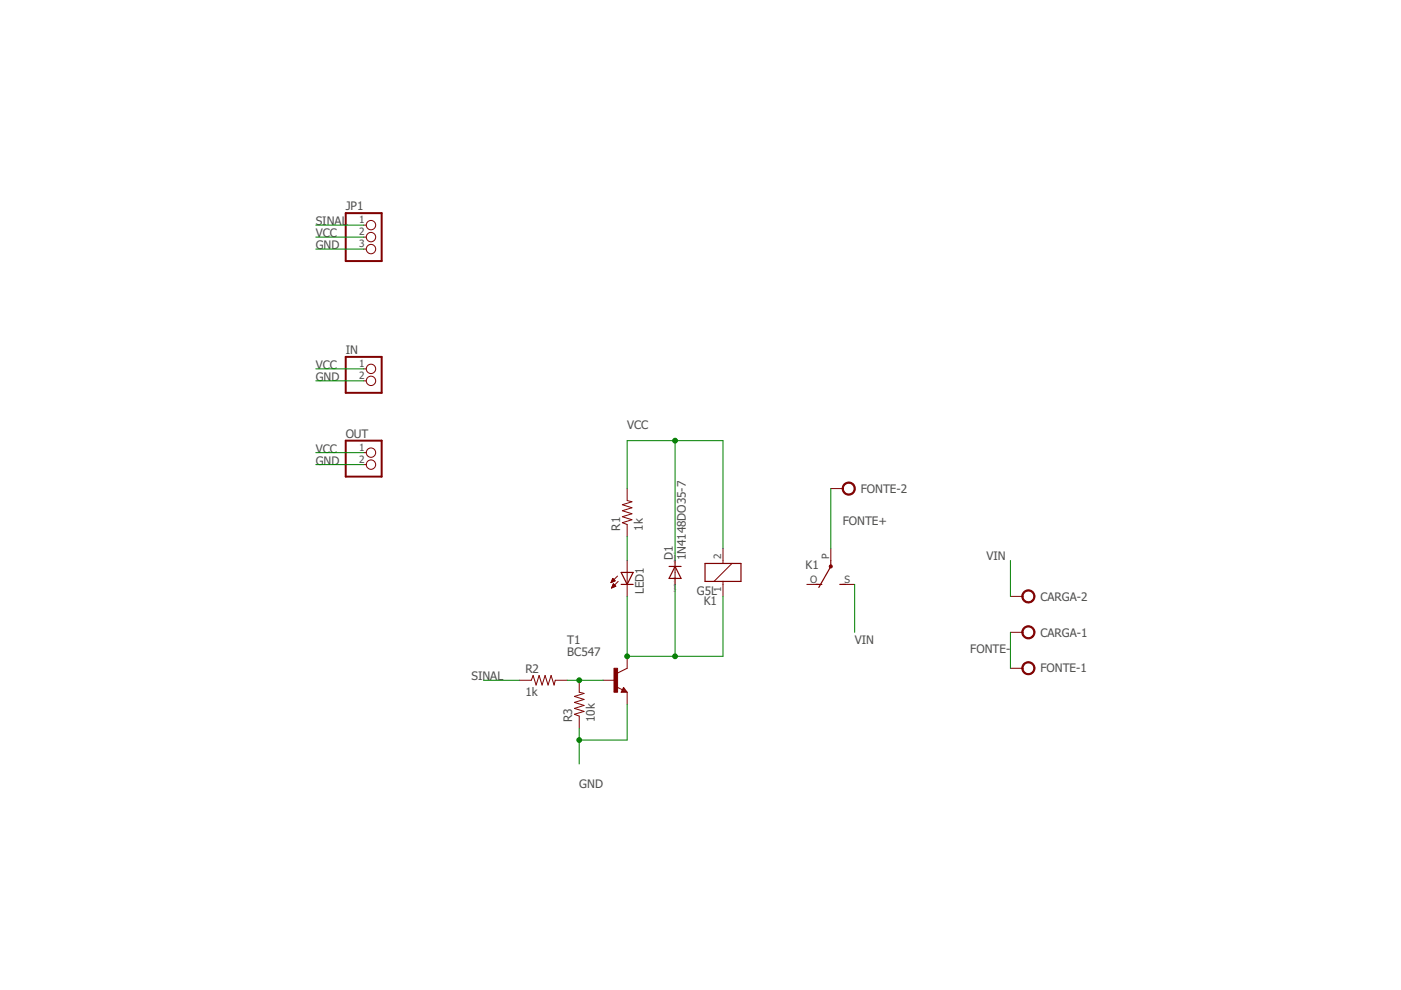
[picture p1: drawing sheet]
<?xml version="1.0" encoding="utf-8"?>
<!DOCTYPE eagle SYSTEM "eagle.dtd">
<eagle version="8.2.2">
<drawing>
<settings>
<setting alwaysvectorfont="no"/>
<setting verticaltext="up"/>
</settings>
<grid distance="0.1" unitdist="inch" unit="inch" style="lines" multiple="1" display="no" altdistance="0.01" altunitdist="inch" altunit="inch"/>
<schematic xreflabel="%F%N/%S.%C%R" xrefpart="/%S.%C%R">
<libraries>
<library name="relay">
<symbols>
<symbol name="K">
<wire x1="-3.81" y1="-1.905" x2="-1.905" y2="-1.905" width="0.254" layer="94"/>
<wire x1="3.81" y1="-1.905" x2="3.81" y2="1.905" width="0.254" layer="94"/>
<wire x1="3.81" y1="1.905" x2="1.905" y2="1.905" width="0.254" layer="94"/>
<wire x1="-3.81" y1="1.905" x2="-3.81" y2="-1.905" width="0.254" layer="94"/>
<wire x1="0" y1="-2.54" x2="0" y2="-1.905" width="0.1524" layer="94"/>
<wire x1="0" y1="-1.905" x2="3.81" y2="-1.905" width="0.254" layer="94"/>
<wire x1="0" y1="2.54" x2="0" y2="1.905" width="0.1524" layer="94"/>
<wire x1="0" y1="1.905" x2="-3.81" y2="1.905" width="0.254" layer="94"/>
<wire x1="-1.905" y1="-1.905" x2="1.905" y2="1.905" width="0.1524" layer="94"/>
<wire x1="-1.905" y1="-1.905" x2="0" y2="-1.905" width="0.254" layer="94"/>
<wire x1="1.905" y1="1.905" x2="0" y2="1.905" width="0.254" layer="94"/>
<text x="1.27" y="2.921" size="1.778" layer="96">&gt;VALUE</text>
<text x="1.27" y="5.08" size="1.778" layer="95">&gt;PART</text>
<pin name="2" x="0" y="-5.08" visible="pad" length="short" direction="pas" rot="R90"/>
<pin name="1" x="0" y="5.08" visible="pad" length="short" direction="pas" rot="R270"/>
</symbol>
<symbol name="U">
<wire x1="3.175" y1="5.08" x2="1.905" y2="5.08" width="0.254" layer="94"/>
<wire x1="-3.175" y1="5.08" x2="-1.905" y2="5.08" width="0.254" layer="94"/>
<wire x1="0" y1="1.27" x2="2.54" y2="5.715" width="0.254" layer="94"/>
<wire x1="0" y1="1.27" x2="0" y2="0" width="0.254" layer="94"/>
<circle x="0" y="1.27" radius="0.127" width="0.4064" layer="94"/>
<text x="2.54" y="0" size="1.778" layer="95">&gt;PART</text>
<pin name="O" x="5.08" y="5.08" visible="pad" length="short" direction="pas" rot="R180"/>
<pin name="S" x="-5.08" y="5.08" visible="pad" length="short" direction="pas"/>
<pin name="P" x="0" y="-2.54" visible="pad" length="short" direction="pas" rot="R90"/>
</symbol>
</symbols>
<devicesets>
<deviceset name="G5L" prefix="K">
<gates>
<gate name="1" symbol="K" x="0" y="0" addlevel="must"/>
<gate name="2" symbol="U" x="17.78" y="-2.54" addlevel="always"/>
</gates>
<devices>
<device name="" package="G5LE">
<connects>
<connect gate="1" pin="1" pad="1"/>
<connect gate="1" pin="2" pad="2"/>
<connect gate="2" pin="O" pad="O"/>
<connect gate="2" pin="P" pad="P"/>
<connect gate="2" pin="S" pad="S"/>
</connects>
<technologies>
<technology name="">
<attribute name="MF" value="" constant="no"/>
<attribute name="MPN" value="" constant="no"/>
<attribute name="OC_FARNELL" value="unknown" constant="no"/>
<attribute name="OC_NEWARK" value="unknown" constant="no"/>
</technology>
</technologies>
</device>
</devices>
</deviceset>
</devicesets>
</library>
<library name="led">
<symbols>
<symbol name="LED">
<wire x1="1.27" y1="0" x2="0" y2="-2.54" width="0.254" layer="94"/>
<wire x1="0" y1="-2.54" x2="-1.27" y2="0" width="0.254" layer="94"/>
<wire x1="1.27" y1="-2.54" x2="0" y2="-2.54" width="0.254" layer="94"/>
<wire x1="0" y1="-2.54" x2="-1.27" y2="-2.54" width="0.254" layer="94"/>
<wire x1="1.27" y1="0" x2="0" y2="0" width="0.254" layer="94"/>
<wire x1="0" y1="0" x2="-1.27" y2="0" width="0.254" layer="94"/>
<wire x1="0" y1="0" x2="0" y2="-2.54" width="0.1524" layer="94"/>
<wire x1="-2.032" y1="-0.762" x2="-3.429" y2="-2.159" width="0.1524" layer="94"/>
<wire x1="-1.905" y1="-1.905" x2="-3.302" y2="-3.302" width="0.1524" layer="94"/>
<text x="3.556" y="-4.572" size="1.778" layer="95" rot="R90">&gt;NAME</text>
<text x="5.715" y="-4.572" size="1.778" layer="96" rot="R90">&gt;VALUE</text>
<pin name="C" x="0" y="-5.08" visible="off" length="short" direction="pas" rot="R90"/>
<pin name="A" x="0" y="2.54" visible="off" length="short" direction="pas" rot="R270"/>
<polygon width="0.1524" layer="94">
<vertex x="-3.429" y="-2.159"/>
<vertex x="-3.048" y="-1.27"/>
<vertex x="-2.54" y="-1.778"/>
</polygon>
<polygon width="0.1524" layer="94">
<vertex x="-3.302" y="-3.302"/>
<vertex x="-2.921" y="-2.413"/>
<vertex x="-2.413" y="-2.921"/>
</polygon>
</symbol>
</symbols>
<devicesets>
<deviceset name="LED" prefix="LED" uservalue="yes">
<gates>
<gate name="G$1" symbol="LED" x="0" y="0"/>
</gates>
<devices>
<device name="SMT1206" package="1206">
<connects>
<connect gate="G$1" pin="A" pad="A"/>
<connect gate="G$1" pin="C" pad="C"/>
</connects>
<technologies>
<technology name=""/>
</technologies>
</device>
<device name="LD260" package="LD260">
<connects>
<connect gate="G$1" pin="A" pad="A"/>
<connect gate="G$1" pin="C" pad="K"/>
</connects>
<technologies>
<technology name=""/>
</technologies>
</device>
<device name="SQR2X5" package="LED2X5">
<connects>
<connect gate="G$1" pin="A" pad="A"/>
<connect gate="G$1" pin="C" pad="K"/>
</connects>
<technologies>
<technology name=""/>
</technologies>
</device>
<device name="3MM" package="LED3MM">
<connects>
<connect gate="G$1" pin="A" pad="A"/>
<connect gate="G$1" pin="C" pad="K"/>
</connects>
<technologies>
<technology name=""/>
</technologies>
</device>
<device name="5MM" package="LED5MM">
<connects>
<connect gate="G$1" pin="A" pad="A"/>
<connect gate="G$1" pin="C" pad="K"/>
</connects>
<technologies>
<technology name=""/>
</technologies>
</device>
<device name="LSU260" package="LSU260">
<connects>
<connect gate="G$1" pin="A" pad="A"/>
<connect gate="G$1" pin="C" pad="K"/>
</connects>
<technologies>
<technology name=""/>
</technologies>
</device>
<device name="LZR181" package="LZR181">
<connects>
<connect gate="G$1" pin="A" pad="A"/>
<connect gate="G$1" pin="C" pad="K"/>
</connects>
<technologies>
<technology name=""/>
</technologies>
</device>
<device name="B152" package="Q62902-B152">
<connects>
<connect gate="G$1" pin="A" pad="A"/>
<connect gate="G$1" pin="C" pad="K"/>
</connects>
<technologies>
<technology name=""/>
</technologies>
</device>
<device name="B153" package="Q62902-B153">
<connects>
<connect gate="G$1" pin="A" pad="A"/>
<connect gate="G$1" pin="C" pad="K"/>
</connects>
<technologies>
<technology name=""/>
</technologies>
</device>
<device name="B155" package="Q62902-B155">
<connects>
<connect gate="G$1" pin="A" pad="A"/>
<connect gate="G$1" pin="C" pad="K"/>
</connects>
<technologies>
<technology name=""/>
</technologies>
</device>
<device name="B156" package="Q62902-B156">
<connects>
<connect gate="G$1" pin="A" pad="A"/>
<connect gate="G$1" pin="C" pad="K"/>
</connects>
<technologies>
<technology name=""/>
</technologies>
</device>
<device name="SFH480" package="SFH480">
<connects>
<connect gate="G$1" pin="A" pad="A"/>
<connect gate="G$1" pin="C" pad="K"/>
</connects>
<technologies>
<technology name=""/>
</technologies>
</device>
<device name="SFH482" package="SFH482">
<connects>
<connect gate="G$1" pin="A" pad="A"/>
<connect gate="G$1" pin="C" pad="K"/>
</connects>
<technologies>
<technology name=""/>
</technologies>
</device>
<device name="SQR5.7X3.2" package="U57X32">
<connects>
<connect gate="G$1" pin="A" pad="A"/>
<connect gate="G$1" pin="C" pad="K"/>
</connects>
<technologies>
<technology name=""/>
</technologies>
</device>
<device name="IRL80A" package="IRL80A">
<connects>
<connect gate="G$1" pin="A" pad="A"/>
<connect gate="G$1" pin="C" pad="K"/>
</connects>
<technologies>
<technology name=""/>
</technologies>
</device>
<device name="P-LCC-2" package="P-LCC-2">
<connects>
<connect gate="G$1" pin="A" pad="A"/>
<connect gate="G$1" pin="C" pad="C"/>
</connects>
<technologies>
<technology name=""/>
</technologies>
</device>
<device name="MINI-TOP" package="OSRAM-MINI-TOP-LED">
<connects>
<connect gate="G$1" pin="A" pad="A"/>
<connect gate="G$1" pin="C" pad="C"/>
</connects>
<technologies>
<technology name=""/>
</technologies>
</device>
<device name="SIDELED" package="OSRAM-SIDELED">
<connects>
<connect gate="G$1" pin="A" pad="A"/>
<connect gate="G$1" pin="C" pad="C"/>
</connects>
<technologies>
<technology name=""/>
</technologies>
</device>
<device name="SMART-LED" package="SMART-LED">
<connects>
<connect gate="G$1" pin="A" pad="A"/>
<connect gate="G$1" pin="C" pad="B"/>
</connects>
<technologies>
<technology name=""/>
</technologies>
</device>
<device name="P-LCC-2-BACK" package="P-LCC-2-TOPLED-RG">
<connects>
<connect gate="G$1" pin="A" pad="A"/>
<connect gate="G$1" pin="C" pad="C"/>
</connects>
<technologies>
<technology name=""/>
</technologies>
</device>
<device name="MICRO-SIDELED" package="MICRO-SIDELED">
<connects>
<connect gate="G$1" pin="A" pad="A"/>
<connect gate="G$1" pin="C" pad="C"/>
</connects>
<technologies>
<technology name=""/>
</technologies>
</device>
<device name="P-LCC-4" package="P-LCC-4">
<connects>
<connect gate="G$1" pin="A" pad="A"/>
<connect gate="G$1" pin="C" pad="C@4"/>
</connects>
<technologies>
<technology name=""/>
</technologies>
</device>
<device name="CHIP-LED0603" package="CHIP-LED0603">
<connects>
<connect gate="G$1" pin="A" pad="A"/>
<connect gate="G$1" pin="C" pad="C"/>
</connects>
<technologies>
<technology name=""/>
</technologies>
</device>
<device name="CHIP-LED0805" package="CHIP-LED0805">
<connects>
<connect gate="G$1" pin="A" pad="A"/>
<connect gate="G$1" pin="C" pad="C"/>
</connects>
<technologies>
<technology name=""/>
</technologies>
</device>
<device name="TOPLED-SANTANA" package="MINI-TOPLED-SANTANA">
<connects>
<connect gate="G$1" pin="A" pad="A"/>
<connect gate="G$1" pin="C" pad="C"/>
</connects>
<technologies>
<technology name=""/>
</technologies>
</device>
<device name="CHIPLED_0805" package="CHIPLED_0805">
<connects>
<connect gate="G$1" pin="A" pad="A"/>
<connect gate="G$1" pin="C" pad="C"/>
</connects>
<technologies>
<technology name=""/>
</technologies>
</device>
<device name="CHIPLED_1206" package="CHIPLED_1206">
<connects>
<connect gate="G$1" pin="A" pad="A"/>
<connect gate="G$1" pin="C" pad="C"/>
</connects>
<technologies>
<technology name=""/>
</technologies>
</device>
<device name="CHIPLED_0603" package="CHIPLED_0603">
<connects>
<connect gate="G$1" pin="A" pad="A"/>
<connect gate="G$1" pin="C" pad="C"/>
</connects>
<technologies>
<technology name=""/>
</technologies>
</device>
<device name="CHIPLED-0603-TTW" package="CHIPLED-0603-TTW">
<connects>
<connect gate="G$1" pin="A" pad="A@1"/>
<connect gate="G$1" pin="C" pad="C@1"/>
</connects>
<technologies>
<technology name=""/>
</technologies>
</device>
<device name="" package="SMARTLED-TTW">
<connects>
<connect gate="G$1" pin="A" pad="A@1"/>
<connect gate="G$1" pin="C" pad="C@1"/>
</connects>
<technologies>
<technology name=""/>
</technologies>
</device>
<device name="-LUMILED+" package="LUMILED+">
<connects>
<connect gate="G$1" pin="A" pad="2+"/>
<connect gate="G$1" pin="C" pad="4-"/>
</connects>
<technologies>
<technology name=""/>
</technologies>
</device>
<device name="-LUMILED" package="LUMILED">
<connects>
<connect gate="G$1" pin="A" pad="2+"/>
<connect gate="G$1" pin="C" pad="4-"/>
</connects>
<technologies>
<technology name=""/>
</technologies>
</device>
<device name="10MM" package="LED10MM">
<connects>
<connect gate="G$1" pin="A" pad="A"/>
<connect gate="G$1" pin="C" pad="K"/>
</connects>
<technologies>
<technology name=""/>
</technologies>
</device>
<device name="KA-3528ASYC" package="KA-3528ASYC">
<connects>
<connect gate="G$1" pin="A" pad="A"/>
<connect gate="G$1" pin="C" pad="C"/>
</connects>
<technologies>
<technology name=""/>
</technologies>
</device>
<device name="SML0805" package="SML0805">
<connects>
<connect gate="G$1" pin="A" pad="A"/>
<connect gate="G$1" pin="C" pad="C"/>
</connects>
<technologies>
<technology name=""/>
</technologies>
</device>
<device name="SML1206" package="SML1206">
<connects>
<connect gate="G$1" pin="A" pad="A"/>
<connect gate="G$1" pin="C" pad="C"/>
</connects>
<technologies>
<technology name=""/>
</technologies>
</device>
<device name="SML0603" package="SML0603">
<connects>
<connect gate="G$1" pin="A" pad="A"/>
<connect gate="G$1" pin="C" pad="C"/>
</connects>
<technologies>
<technology name=""/>
</technologies>
</device>
</devices>
</deviceset>
</devicesets>
</library>
<library name="resistor">
<symbols>
<symbol name="R-US">
<wire x1="-2.54" y1="0" x2="-2.159" y2="1.016" width="0.2032" layer="94"/>
<wire x1="-2.159" y1="1.016" x2="-1.524" y2="-1.016" width="0.2032" layer="94"/>
<wire x1="-1.524" y1="-1.016" x2="-0.889" y2="1.016" width="0.2032" layer="94"/>
<wire x1="-0.889" y1="1.016" x2="-0.254" y2="-1.016" width="0.2032" layer="94"/>
<wire x1="-0.254" y1="-1.016" x2="0.381" y2="1.016" width="0.2032" layer="94"/>
<wire x1="0.381" y1="1.016" x2="1.016" y2="-1.016" width="0.2032" layer="94"/>
<wire x1="1.016" y1="-1.016" x2="1.651" y2="1.016" width="0.2032" layer="94"/>
<wire x1="1.651" y1="1.016" x2="2.286" y2="-1.016" width="0.2032" layer="94"/>
<wire x1="2.286" y1="-1.016" x2="2.54" y2="0" width="0.2032" layer="94"/>
<text x="-3.81" y="1.4986" size="1.778" layer="95">&gt;NAME</text>
<text x="-3.81" y="-3.302" size="1.778" layer="96">&gt;VALUE</text>
<pin name="2" x="5.08" y="0" visible="off" length="short" direction="pas" swaplevel="1" rot="R180"/>
<pin name="1" x="-5.08" y="0" visible="off" length="short" direction="pas" swaplevel="1"/>
</symbol>
</symbols>
<devicesets>
<deviceset name="R-US_" prefix="R" uservalue="yes">
<gates>
<gate name="G$1" symbol="R-US" x="0" y="0"/>
</gates>
<devices>
<device name="R0402" package="R0402">
<connects>
<connect gate="G$1" pin="1" pad="1"/>
<connect gate="G$1" pin="2" pad="2"/>
</connects>
<technologies>
<technology name=""/>
</technologies>
</device>
<device name="R0603" package="R0603">
<connects>
<connect gate="G$1" pin="1" pad="1"/>
<connect gate="G$1" pin="2" pad="2"/>
</connects>
<technologies>
<technology name=""/>
</technologies>
</device>
<device name="R0805" package="R0805">
<connects>
<connect gate="G$1" pin="1" pad="1"/>
<connect gate="G$1" pin="2" pad="2"/>
</connects>
<technologies>
<technology name=""/>
</technologies>
</device>
<device name="R0805W" package="R0805W">
<connects>
<connect gate="G$1" pin="1" pad="1"/>
<connect gate="G$1" pin="2" pad="2"/>
</connects>
<technologies>
<technology name=""/>
</technologies>
</device>
<device name="R1206" package="R1206">
<connects>
<connect gate="G$1" pin="1" pad="1"/>
<connect gate="G$1" pin="2" pad="2"/>
</connects>
<technologies>
<technology name=""/>
</technologies>
</device>
<device name="R1206W" package="R1206W">
<connects>
<connect gate="G$1" pin="1" pad="1"/>
<connect gate="G$1" pin="2" pad="2"/>
</connects>
<technologies>
<technology name=""/>
</technologies>
</device>
<device name="R1210" package="R1210">
<connects>
<connect gate="G$1" pin="1" pad="1"/>
<connect gate="G$1" pin="2" pad="2"/>
</connects>
<technologies>
<technology name=""/>
</technologies>
</device>
<device name="R1210W" package="R1210W">
<connects>
<connect gate="G$1" pin="1" pad="1"/>
<connect gate="G$1" pin="2" pad="2"/>
</connects>
<technologies>
<technology name=""/>
</technologies>
</device>
<device name="R2010" package="R2010">
<connects>
<connect gate="G$1" pin="1" pad="1"/>
<connect gate="G$1" pin="2" pad="2"/>
</connects>
<technologies>
<technology name=""/>
</technologies>
</device>
<device name="R2010W" package="R2010W">
<connects>
<connect gate="G$1" pin="1" pad="1"/>
<connect gate="G$1" pin="2" pad="2"/>
</connects>
<technologies>
<technology name=""/>
</technologies>
</device>
<device name="R2012" package="R2012">
<connects>
<connect gate="G$1" pin="1" pad="1"/>
<connect gate="G$1" pin="2" pad="2"/>
</connects>
<technologies>
<technology name=""/>
</technologies>
</device>
<device name="R2012W" package="R2012W">
<connects>
<connect gate="G$1" pin="1" pad="1"/>
<connect gate="G$1" pin="2" pad="2"/>
</connects>
<technologies>
<technology name=""/>
</technologies>
</device>
<device name="R2512" package="R2512">
<connects>
<connect gate="G$1" pin="1" pad="1"/>
<connect gate="G$1" pin="2" pad="2"/>
</connects>
<technologies>
<technology name=""/>
</technologies>
</device>
<device name="R2512W" package="R2512W">
<connects>
<connect gate="G$1" pin="1" pad="1"/>
<connect gate="G$1" pin="2" pad="2"/>
</connects>
<technologies>
<technology name=""/>
</technologies>
</device>
<device name="R3216" package="R3216">
<connects>
<connect gate="G$1" pin="1" pad="1"/>
<connect gate="G$1" pin="2" pad="2"/>
</connects>
<technologies>
<technology name=""/>
</technologies>
</device>
<device name="R3216W" package="R3216W">
<connects>
<connect gate="G$1" pin="1" pad="1"/>
<connect gate="G$1" pin="2" pad="2"/>
</connects>
<technologies>
<technology name=""/>
</technologies>
</device>
<device name="R3225" package="R3225">
<connects>
<connect gate="G$1" pin="1" pad="1"/>
<connect gate="G$1" pin="2" pad="2"/>
</connects>
<technologies>
<technology name=""/>
</technologies>
</device>
<device name="R3225W" package="R3225W">
<connects>
<connect gate="G$1" pin="1" pad="1"/>
<connect gate="G$1" pin="2" pad="2"/>
</connects>
<technologies>
<technology name=""/>
</technologies>
</device>
<device name="R5025" package="R5025">
<connects>
<connect gate="G$1" pin="1" pad="1"/>
<connect gate="G$1" pin="2" pad="2"/>
</connects>
<technologies>
<technology name=""/>
</technologies>
</device>
<device name="R5025W" package="R5025W">
<connects>
<connect gate="G$1" pin="1" pad="1"/>
<connect gate="G$1" pin="2" pad="2"/>
</connects>
<technologies>
<technology name=""/>
</technologies>
</device>
<device name="R6332" package="R6332">
<connects>
<connect gate="G$1" pin="1" pad="1"/>
<connect gate="G$1" pin="2" pad="2"/>
</connects>
<technologies>
<technology name=""/>
</technologies>
</device>
<device name="R6332W" package="R6332W">
<connects>
<connect gate="G$1" pin="1" pad="1"/>
<connect gate="G$1" pin="2" pad="2"/>
</connects>
<technologies>
<technology name=""/>
</technologies>
</device>
<device name="M0805" package="M0805">
<connects>
<connect gate="G$1" pin="1" pad="1"/>
<connect gate="G$1" pin="2" pad="2"/>
</connects>
<technologies>
<technology name=""/>
</technologies>
</device>
<device name="M1206" package="M1206">
<connects>
<connect gate="G$1" pin="1" pad="1"/>
<connect gate="G$1" pin="2" pad="2"/>
</connects>
<technologies>
<technology name=""/>
</technologies>
</device>
<device name="M1406" package="M1406">
<connects>
<connect gate="G$1" pin="1" pad="1"/>
<connect gate="G$1" pin="2" pad="2"/>
</connects>
<technologies>
<technology name=""/>
</technologies>
</device>
<device name="M2012" package="M2012">
<connects>
<connect gate="G$1" pin="1" pad="1"/>
<connect gate="G$1" pin="2" pad="2"/>
</connects>
<technologies>
<technology name=""/>
</technologies>
</device>
<device name="M2309" package="M2309">
<connects>
<connect gate="G$1" pin="1" pad="1"/>
<connect gate="G$1" pin="2" pad="2"/>
</connects>
<technologies>
<technology name=""/>
</technologies>
</device>
<device name="M3216" package="M3216">
<connects>
<connect gate="G$1" pin="1" pad="1"/>
<connect gate="G$1" pin="2" pad="2"/>
</connects>
<technologies>
<technology name=""/>
</technologies>
</device>
<device name="M3516" package="M3516">
<connects>
<connect gate="G$1" pin="1" pad="1"/>
<connect gate="G$1" pin="2" pad="2"/>
</connects>
<technologies>
<technology name=""/>
</technologies>
</device>
<device name="M5923" package="M5923">
<connects>
<connect gate="G$1" pin="1" pad="1"/>
<connect gate="G$1" pin="2" pad="2"/>
</connects>
<technologies>
<technology name=""/>
</technologies>
</device>
<device name="0204/5" package="0204/5">
<connects>
<connect gate="G$1" pin="1" pad="1"/>
<connect gate="G$1" pin="2" pad="2"/>
</connects>
<technologies>
<technology name=""/>
</technologies>
</device>
<device name="0204/7" package="0204/7">
<connects>
<connect gate="G$1" pin="1" pad="1"/>
<connect gate="G$1" pin="2" pad="2"/>
</connects>
<technologies>
<technology name=""/>
</technologies>
</device>
<device name="0207/10" package="0207/10">
<connects>
<connect gate="G$1" pin="1" pad="1"/>
<connect gate="G$1" pin="2" pad="2"/>
</connects>
<technologies>
<technology name=""/>
</technologies>
</device>
<device name="0207/12" package="0207/12">
<connects>
<connect gate="G$1" pin="1" pad="1"/>
<connect gate="G$1" pin="2" pad="2"/>
</connects>
<technologies>
<technology name=""/>
</technologies>
</device>
<device name="0207/15" package="0207/15">
<connects>
<connect gate="G$1" pin="1" pad="1"/>
<connect gate="G$1" pin="2" pad="2"/>
</connects>
<technologies>
<technology name=""/>
</technologies>
</device>
<device name="0207/2V" package="0207/2V">
<connects>
<connect gate="G$1" pin="1" pad="1"/>
<connect gate="G$1" pin="2" pad="2"/>
</connects>
<technologies>
<technology name=""/>
</technologies>
</device>
<device name="0207/5V" package="0207/5V">
<connects>
<connect gate="G$1" pin="1" pad="1"/>
<connect gate="G$1" pin="2" pad="2"/>
</connects>
<technologies>
<technology name=""/>
</technologies>
</device>
<device name="0207/7" package="0207/7">
<connects>
<connect gate="G$1" pin="1" pad="1"/>
<connect gate="G$1" pin="2" pad="2"/>
</connects>
<technologies>
<technology name=""/>
</technologies>
</device>
<device name="0309/10" package="0309/10">
<connects>
<connect gate="G$1" pin="1" pad="1"/>
<connect gate="G$1" pin="2" pad="2"/>
</connects>
<technologies>
<technology name=""/>
</technologies>
</device>
<device name="0309/12" package="0309/12">
<connects>
<connect gate="G$1" pin="1" pad="1"/>
<connect gate="G$1" pin="2" pad="2"/>
</connects>
<technologies>
<technology name=""/>
</technologies>
</device>
<device name="0411/12" package="0411/12">
<connects>
<connect gate="G$1" pin="1" pad="1"/>
<connect gate="G$1" pin="2" pad="2"/>
</connects>
<technologies>
<technology name=""/>
</technologies>
</device>
<device name="0411/15" package="0411/15">
<connects>
<connect gate="G$1" pin="1" pad="1"/>
<connect gate="G$1" pin="2" pad="2"/>
</connects>
<technologies>
<technology name=""/>
</technologies>
</device>
<device name="0411/3V" package="0411V">
<connects>
<connect gate="G$1" pin="1" pad="1"/>
<connect gate="G$1" pin="2" pad="2"/>
</connects>
<technologies>
<technology name=""/>
</technologies>
</device>
<device name="0414/15" package="0414/15">
<connects>
<connect gate="G$1" pin="1" pad="1"/>
<connect gate="G$1" pin="2" pad="2"/>
</connects>
<technologies>
<technology name=""/>
</technologies>
</device>
<device name="0414/5V" package="0414V">
<connects>
<connect gate="G$1" pin="1" pad="1"/>
<connect gate="G$1" pin="2" pad="2"/>
</connects>
<technologies>
<technology name=""/>
</technologies>
</device>
<device name="0617/17" package="0617/17">
<connects>
<connect gate="G$1" pin="1" pad="1"/>
<connect gate="G$1" pin="2" pad="2"/>
</connects>
<technologies>
<technology name=""/>
</technologies>
</device>
<device name="0617/22" package="0617/22">
<connects>
<connect gate="G$1" pin="1" pad="1"/>
<connect gate="G$1" pin="2" pad="2"/>
</connects>
<technologies>
<technology name=""/>
</technologies>
</device>
<device name="0617/5V" package="0617V">
<connects>
<connect gate="G$1" pin="1" pad="1"/>
<connect gate="G$1" pin="2" pad="2"/>
</connects>
<technologies>
<technology name=""/>
</technologies>
</device>
<device name="0922/22" package="0922/22">
<connects>
<connect gate="G$1" pin="1" pad="1"/>
<connect gate="G$1" pin="2" pad="2"/>
</connects>
<technologies>
<technology name=""/>
</technologies>
</device>
<device name="0613/5V" package="P0613V">
<connects>
<connect gate="G$1" pin="1" pad="1"/>
<connect gate="G$1" pin="2" pad="2"/>
</connects>
<technologies>
<technology name=""/>
</technologies>
</device>
<device name="0613/15" package="P0613/15">
<connects>
<connect gate="G$1" pin="1" pad="1"/>
<connect gate="G$1" pin="2" pad="2"/>
</connects>
<technologies>
<technology name=""/>
</technologies>
</device>
<device name="0817/22" package="P0817/22">
<connects>
<connect gate="G$1" pin="1" pad="1"/>
<connect gate="G$1" pin="2" pad="2"/>
</connects>
<technologies>
<technology name=""/>
</technologies>
</device>
<device name="0817/7V" package="P0817V">
<connects>
<connect gate="G$1" pin="1" pad="1"/>
<connect gate="G$1" pin="2" pad="2"/>
</connects>
<technologies>
<technology name=""/>
</technologies>
</device>
<device name="V234/12" package="V234/12">
<connects>
<connect gate="G$1" pin="1" pad="1"/>
<connect gate="G$1" pin="2" pad="2"/>
</connects>
<technologies>
<technology name=""/>
</technologies>
</device>
<device name="V235/17" package="V235/17">
<connects>
<connect gate="G$1" pin="1" pad="1"/>
<connect gate="G$1" pin="2" pad="2"/>
</connects>
<technologies>
<technology name=""/>
</technologies>
</device>
<device name="V526-0" package="V526-0">
<connects>
<connect gate="G$1" pin="1" pad="1"/>
<connect gate="G$1" pin="2" pad="2"/>
</connects>
<technologies>
<technology name=""/>
</technologies>
</device>
<device name="MELF0102AX" package="MINI_MELF-0102AX">
<connects>
<connect gate="G$1" pin="1" pad="1"/>
<connect gate="G$1" pin="2" pad="2"/>
</connects>
<technologies>
<technology name=""/>
</technologies>
</device>
<device name="0922V" package="0922V">
<connects>
<connect gate="G$1" pin="1" pad="1"/>
<connect gate="G$1" pin="2" pad="2"/>
</connects>
<technologies>
<technology name=""/>
</technologies>
</device>
<device name="MELF0102R" package="MINI_MELF-0102R">
<connects>
<connect gate="G$1" pin="1" pad="1"/>
<connect gate="G$1" pin="2" pad="2"/>
</connects>
<technologies>
<technology name=""/>
</technologies>
</device>
<device name="MELF0102W" package="MINI_MELF-0102W">
<connects>
<connect gate="G$1" pin="1" pad="1"/>
<connect gate="G$1" pin="2" pad="2"/>
</connects>
<technologies>
<technology name=""/>
</technologies>
</device>
<device name="MELF0204R" package="MINI_MELF-0204R">
<connects>
<connect gate="G$1" pin="1" pad="1"/>
<connect gate="G$1" pin="2" pad="2"/>
</connects>
<technologies>
<technology name=""/>
</technologies>
</device>
<device name="MELF0204W" package="MINI_MELF-0204W">
<connects>
<connect gate="G$1" pin="1" pad="1"/>
<connect gate="G$1" pin="2" pad="2"/>
</connects>
<technologies>
<technology name=""/>
</technologies>
</device>
<device name="MELF0207R" package="MINI_MELF-0207R">
<connects>
<connect gate="G$1" pin="1" pad="1"/>
<connect gate="G$1" pin="2" pad="2"/>
</connects>
<technologies>
<technology name=""/>
</technologies>
</device>
<device name="MELF0207W" package="MINI_MELF-0207W">
<connects>
<connect gate="G$1" pin="1" pad="1"/>
<connect gate="G$1" pin="2" pad="2"/>
</connects>
<technologies>
<technology name=""/>
</technologies>
</device>
<device name="RDH/15" package="RDH/15">
<connects>
<connect gate="G$1" pin="1" pad="1"/>
<connect gate="G$1" pin="2" pad="2"/>
</connects>
<technologies>
<technology name=""/>
</technologies>
</device>
<device name="0204/2V" package="0204V">
<connects>
<connect gate="G$1" pin="1" pad="1"/>
<connect gate="G$1" pin="2" pad="2"/>
</connects>
<technologies>
<technology name=""/>
</technologies>
</device>
<device name="0309/V" package="0309V">
<connects>
<connect gate="G$1" pin="1" pad="1"/>
<connect gate="G$1" pin="2" pad="2"/>
</connects>
<technologies>
<technology name=""/>
</technologies>
</device>
<device name="R0201" package="R0201">
<connects>
<connect gate="G$1" pin="1" pad="1"/>
<connect gate="G$1" pin="2" pad="2"/>
</connects>
<technologies>
<technology name=""/>
</technologies>
</device>
<device name="VMTA55" package="VMTA55">
<connects>
<connect gate="G$1" pin="1" pad="1"/>
<connect gate="G$1" pin="2" pad="2"/>
</connects>
<technologies>
<technology name=""/>
</technologies>
</device>
<device name="VMTB60" package="VMTB60">
<connects>
<connect gate="G$1" pin="1" pad="1"/>
<connect gate="G$1" pin="2" pad="2"/>
</connects>
<technologies>
<technology name=""/>
</technologies>
</device>
<device name="VTA52" package="VTA52">
<connects>
<connect gate="G$1" pin="1" pad="1"/>
<connect gate="G$1" pin="2" pad="2"/>
</connects>
<technologies>
<technology name=""/>
</technologies>
</device>
<device name="VTA53" package="VTA53">
<connects>
<connect gate="G$1" pin="1" pad="1"/>
<connect gate="G$1" pin="2" pad="2"/>
</connects>
<technologies>
<technology name=""/>
</technologies>
</device>
<device name="VTA54" package="VTA54">
<connects>
<connect gate="G$1" pin="1" pad="1"/>
<connect gate="G$1" pin="2" pad="2"/>
</connects>
<technologies>
<technology name=""/>
</technologies>
</device>
<device name="VTA55" package="VTA55">
<connects>
<connect gate="G$1" pin="1" pad="1"/>
<connect gate="G$1" pin="2" pad="2"/>
</connects>
<technologies>
<technology name=""/>
</technologies>
</device>
<device name="VTA56" package="VTA56">
<connects>
<connect gate="G$1" pin="1" pad="1"/>
<connect gate="G$1" pin="2" pad="2"/>
</connects>
<technologies>
<technology name=""/>
</technologies>
</device>
<device name="R4527" package="R4527">
<connects>
<connect gate="G$1" pin="1" pad="1"/>
<connect gate="G$1" pin="2" pad="2"/>
</connects>
<technologies>
<technology name=""/>
</technologies>
</device>
<device name="WSC0001" package="WSC0001">
<connects>
<connect gate="G$1" pin="1" pad="1"/>
<connect gate="G$1" pin="2" pad="2"/>
</connects>
<technologies>
<technology name=""/>
</technologies>
</device>
<device name="WSC0002" package="WSC0002">
<connects>
<connect gate="G$1" pin="1" pad="1"/>
<connect gate="G$1" pin="2" pad="2"/>
</connects>
<technologies>
<technology name=""/>
</technologies>
</device>
<device name="WSC01/2" package="WSC01/2">
<connects>
<connect gate="G$1" pin="1" pad="1"/>
<connect gate="G$1" pin="2" pad="2"/>
</connects>
<technologies>
<technology name=""/>
</technologies>
</device>
<device name="WSC2515" package="WSC2515">
<connects>
<connect gate="G$1" pin="1" pad="1"/>
<connect gate="G$1" pin="2" pad="2"/>
</connects>
<technologies>
<technology name=""/>
</technologies>
</device>
<device name="WSC4527" package="WSC4527">
<connects>
<connect gate="G$1" pin="1" pad="1"/>
<connect gate="G$1" pin="2" pad="2"/>
</connects>
<technologies>
<technology name=""/>
</technologies>
</device>
<device name="WSC6927" package="WSC6927">
<connects>
<connect gate="G$1" pin="1" pad="1"/>
<connect gate="G$1" pin="2" pad="2"/>
</connects>
<technologies>
<technology name=""/>
</technologies>
</device>
<device name="R1218" package="R1218">
<connects>
<connect gate="G$1" pin="1" pad="1"/>
<connect gate="G$1" pin="2" pad="2"/>
</connects>
<technologies>
<technology name=""/>
</technologies>
</device>
<device name="1812X7R" package="1812X7R">
<connects>
<connect gate="G$1" pin="1" pad="1"/>
<connect gate="G$1" pin="2" pad="2"/>
</connects>
<technologies>
<technology name=""/>
</technologies>
</device>
<device name="01005" package="R01005">
<connects>
<connect gate="G$1" pin="1" pad="1"/>
<connect gate="G$1" pin="2" pad="2"/>
</connects>
<technologies>
<technology name=""/>
</technologies>
</device>
</devices>
</deviceset>
</devicesets>
</library>
<library name="diode">
<symbols>
<symbol name="D">
<wire x1="-1.27" y1="-1.27" x2="1.27" y2="0" width="0.254" layer="94"/>
<wire x1="1.27" y1="0" x2="-1.27" y2="1.27" width="0.254" layer="94"/>
<wire x1="1.27" y1="1.27" x2="1.27" y2="0" width="0.254" layer="94"/>
<wire x1="-1.27" y1="1.27" x2="-1.27" y2="-1.27" width="0.254" layer="94"/>
<wire x1="1.27" y1="0" x2="1.27" y2="-1.27" width="0.254" layer="94"/>
<text x="2.54" y="0.4826" size="1.778" layer="95">&gt;NAME</text>
<text x="2.54" y="-2.3114" size="1.778" layer="96">&gt;VALUE</text>
<pin name="A" x="-2.54" y="0" visible="off" length="short" direction="pas"/>
<pin name="C" x="2.54" y="0" visible="off" length="short" direction="pas" rot="R180"/>
<text x="-2.54" y="0" size="0.4064" layer="99" align="center">SpiceOrder 1</text>
<text x="2.54" y="0" size="0.4064" layer="99" align="center">SpiceOrder 2</text>
</symbol>
</symbols>
<devicesets>
<deviceset name="1N4148" prefix="D">
<gates>
<gate name="G$1" symbol="D" x="0" y="0"/>
</gates>
<devices>
<device name="DO35-10" package="DO35-10">
<connects>
<connect gate="G$1" pin="A" pad="A"/>
<connect gate="G$1" pin="C" pad="C"/>
</connects>
<technologies>
<technology name=""/>
</technologies>
</device>
<device name="DO35-7" package="DO35-7">
<connects>
<connect gate="G$1" pin="A" pad="A"/>
<connect gate="G$1" pin="C" pad="C"/>
</connects>
<technologies>
<technology name=""/>
</technologies>
</device>
</devices>
</deviceset>
</devicesets>
</library>
<library name="transistor-neu-to92">
<symbols>
<symbol name="NPN">
<wire x1="2.54" y1="2.54" x2="0.508" y2="1.524" width="0.1524" layer="94"/>
<wire x1="1.778" y1="-1.524" x2="2.54" y2="-2.54" width="0.1524" layer="94"/>
<wire x1="2.54" y1="-2.54" x2="1.27" y2="-2.54" width="0.1524" layer="94"/>
<wire x1="1.27" y1="-2.54" x2="1.778" y2="-1.524" width="0.1524" layer="94"/>
<wire x1="1.54" y1="-2.04" x2="0.308" y2="-1.424" width="0.1524" layer="94"/>
<wire x1="1.524" y1="-2.413" x2="2.286" y2="-2.413" width="0.254" layer="94"/>
<wire x1="2.286" y1="-2.413" x2="1.778" y2="-1.778" width="0.254" layer="94"/>
<wire x1="1.778" y1="-1.778" x2="1.524" y2="-2.286" width="0.254" layer="94"/>
<wire x1="1.524" y1="-2.286" x2="1.905" y2="-2.286" width="0.254" layer="94"/>
<wire x1="1.905" y1="-2.286" x2="1.778" y2="-2.032" width="0.254" layer="94"/>
<text x="-10.16" y="7.62" size="1.778" layer="95">&gt;NAME</text>
<text x="-10.16" y="5.08" size="1.778" layer="96">&gt;VALUE</text>
<rectangle x1="-0.254" y1="-2.54" x2="0.508" y2="2.54" layer="94"/>
<pin name="B" x="-2.54" y="0" visible="off" length="short" direction="pas" swaplevel="1"/>
<pin name="E" x="2.54" y="-5.08" visible="off" length="short" direction="pas" swaplevel="3" rot="R90"/>
<pin name="C" x="2.54" y="5.08" visible="off" length="short" direction="pas" swaplevel="2" rot="R270"/>
</symbol>
</symbols>
<devicesets>
<deviceset name="BC547" prefix="T">
<gates>
<gate name="G$1" symbol="NPN" x="0" y="0"/>
</gates>
<devices>
<device name="" package="TO92">
<connects>
<connect gate="G$1" pin="B" pad="2"/>
<connect gate="G$1" pin="C" pad="3"/>
<connect gate="G$1" pin="E" pad="1"/>
</connects>
<technologies>
<technology name=""/>
</technologies>
</device>
</devices>
</deviceset>
</devicesets>
</library>
<library name="con-ptr500">
<symbols>
<symbol name="KL">
<circle x="1.27" y="0" radius="1.27" width="0.254" layer="94"/>
<text x="-1.27" y="0.889" size="1.778" layer="95" rot="R180">&gt;NAME</text>
<pin name="KL" x="5.08" y="0" visible="off" length="short" direction="pas" rot="R180"/>
</symbol>
<symbol name="KLV">
<circle x="1.27" y="0" radius="1.27" width="0.254" layer="94"/>
<text x="-1.27" y="0.889" size="1.778" layer="95" rot="R180">&gt;NAME</text>
<text x="-3.81" y="-3.683" size="1.778" layer="96">&gt;VALUE</text>
<pin name="KL" x="5.08" y="0" visible="off" length="short" direction="pas" rot="R180"/>
</symbol>
</symbols>
<devicesets>
<deviceset name="AK500/2" prefix="X" uservalue="yes">
<gates>
<gate name="-1" symbol="KL" x="0" y="5.08" addlevel="always"/>
<gate name="-2" symbol="KLV" x="0" y="0" addlevel="always"/>
</gates>
<devices>
<device name="" package="AK500/2">
<connects>
<connect gate="-1" pin="KL" pad="1"/>
<connect gate="-2" pin="KL" pad="2"/>
</connects>
<technologies>
<technology name="">
<attribute name="MF" value="" constant="no"/>
<attribute name="MPN" value="" constant="no"/>
<attribute name="OC_FARNELL" value="unknown" constant="no"/>
<attribute name="OC_NEWARK" value="unknown" constant="no"/>
</technology>
</technologies>
</device>
</devices>
</deviceset>
</devicesets>
</library>
<library name="pinhead">
<symbols>
<symbol name="PINHD2">
<wire x1="-6.35" y1="-2.54" x2="1.27" y2="-2.54" width="0.4064" layer="94"/>
<wire x1="1.27" y1="-2.54" x2="1.27" y2="5.08" width="0.4064" layer="94"/>
<wire x1="1.27" y1="5.08" x2="-6.35" y2="5.08" width="0.4064" layer="94"/>
<wire x1="-6.35" y1="5.08" x2="-6.35" y2="-2.54" width="0.4064" layer="94"/>
<text x="-6.35" y="5.715" size="1.778" layer="95">&gt;NAME</text>
<text x="-6.35" y="-5.08" size="1.778" layer="96">&gt;VALUE</text>
<pin name="1" x="-2.54" y="2.54" visible="pad" length="short" direction="pas" function="dot"/>
<pin name="2" x="-2.54" y="0" visible="pad" length="short" direction="pas" function="dot"/>
</symbol>
<symbol name="PINHD3">
<wire x1="-6.35" y1="-5.08" x2="1.27" y2="-5.08" width="0.4064" layer="94"/>
<wire x1="1.27" y1="-5.08" x2="1.27" y2="5.08" width="0.4064" layer="94"/>
<wire x1="1.27" y1="5.08" x2="-6.35" y2="5.08" width="0.4064" layer="94"/>
<wire x1="-6.35" y1="5.08" x2="-6.35" y2="-5.08" width="0.4064" layer="94"/>
<text x="-6.35" y="5.715" size="1.778" layer="95">&gt;NAME</text>
<text x="-6.35" y="-7.62" size="1.778" layer="96">&gt;VALUE</text>
<pin name="1" x="-2.54" y="2.54" visible="pad" length="short" direction="pas" function="dot"/>
<pin name="2" x="-2.54" y="0" visible="pad" length="short" direction="pas" function="dot"/>
<pin name="3" x="-2.54" y="-2.54" visible="pad" length="short" direction="pas" function="dot"/>
</symbol>
</symbols>
<devicesets>
<deviceset name="PINHD-1X2" prefix="JP" uservalue="yes">
<gates>
<gate name="G$1" symbol="PINHD2" x="0" y="0"/>
</gates>
<devices>
<device name="" package="1X02">
<connects>
<connect gate="G$1" pin="1" pad="1"/>
<connect gate="G$1" pin="2" pad="2"/>
</connects>
<technologies>
<technology name=""/>
</technologies>
</device>
<device name="/90" package="1X02/90">
<connects>
<connect gate="G$1" pin="1" pad="1"/>
<connect gate="G$1" pin="2" pad="2"/>
</connects>
<technologies>
<technology name=""/>
</technologies>
</device>
</devices>
</deviceset>
<deviceset name="PINHD-1X3" prefix="JP" uservalue="yes">
<gates>
<gate name="A" symbol="PINHD3" x="0" y="0"/>
</gates>
<devices>
<device name="" package="1X03">
<connects>
<connect gate="A" pin="1" pad="1"/>
<connect gate="A" pin="2" pad="2"/>
<connect gate="A" pin="3" pad="3"/>
</connects>
<technologies>
<technology name=""/>
</technologies>
</device>
<device name="/90" package="1X03/90">
<connects>
<connect gate="A" pin="1" pad="1"/>
<connect gate="A" pin="2" pad="2"/>
<connect gate="A" pin="3" pad="3"/>
</connects>
<technologies>
<technology name=""/>
</technologies>
</device>
</devices>
</deviceset>
</devicesets>
</library>
</libraries>
<attributes>
</attributes>
<variantdefs>
</variantdefs>
<classes>
<class number="0" name="default" width="0" drill="0">
</class>
</classes>
<parts>
<part name="K1" library="relay" deviceset="G5L" device=""/>
<part name="LED1" library="led" deviceset="LED" device="5MM"/>
<part name="R1" library="resistor" deviceset="R-US_" device="0207/7" value="1k"/>
<part name="D1" library="diode" deviceset="1N4148" device="DO35-7"/>
<part name="T1" library="transistor-neu-to92" deviceset="BC547" device=""/>
<part name="R2" library="resistor" deviceset="R-US_" device="0207/7" value="1k"/>
<part name="R3" library="resistor" deviceset="R-US_" device="0207/7" value="10k"/>
<part name="FONTE" library="con-ptr500" deviceset="AK500/2" device=""/>
<part name="CARGA" library="con-ptr500" deviceset="AK500/2" device=""/>
<part name="IN" library="pinhead" deviceset="PINHD-1X2" device=""/>
<part name="OUT" library="pinhead" deviceset="PINHD-1X2" device=""/>
<part name="JP1" library="pinhead" deviceset="PINHD-1X3" device=""/>
</parts>
<sheets>
<sheet>
<plain>
</plain>
<instances>
<instance part="K1" gate="1" x="22.86" y="60.96" rot="R180"/>
<instance part="K1" gate="2" x="45.72" y="63.5" rot="R180"/>
<instance part="LED1" gate="G$1" x="2.54" y="60.96"/>
<instance part="R1" gate="G$1" x="2.54" y="73.66" rot="R90"/>
<instance part="D1" gate="G$1" x="12.7" y="60.96" rot="R90"/>
<instance part="T1" gate="G$1" x="0" y="38.1"/>
<instance part="R2" gate="G$1" x="-15.24" y="38.1"/>
<instance part="R3" gate="G$1" x="-7.62" y="33.02" rot="R90"/>
<instance part="FONTE" gate="-1" x="88.9" y="40.64" rot="R180"/>
<instance part="FONTE" gate="-2" x="50.8" y="78.74" rot="R180"/>
<instance part="CARGA" gate="-1" x="88.9" y="48.26" rot="R180"/>
<instance part="CARGA" gate="-2" x="88.9" y="55.88" rot="R180"/>
<instance part="IN" gate="G$1" x="-50.8" y="101.6"/>
<instance part="OUT" gate="G$1" x="-50.8" y="83.82"/>
<instance part="JP1" gate="A" x="-50.8" y="132.08"/>
</instances>
<busses>
</busses>
<nets>
<net name="N$1" class="0">
<segment>
<pinref part="LED1" gate="G$1" pin="A"/>
<pinref part="R1" gate="G$1" pin="1"/>
<wire x1="2.54" y1="63.5" x2="2.54" y2="68.58" width="0.1524" layer="91"/>
</segment>
</net>
<net name="VCC" class="0">
<segment>
<pinref part="R1" gate="G$1" pin="2"/>
<wire x1="2.54" y1="78.74" x2="2.54" y2="88.9" width="0.1524" layer="91"/>
<pinref part="K1" gate="1" pin="2"/>
<wire x1="2.54" y1="88.9" x2="12.7" y2="88.9" width="0.1524" layer="91"/>
<wire x1="12.7" y1="88.9" x2="22.86" y2="88.9" width="0.1524" layer="91"/>
<wire x1="22.86" y1="88.9" x2="22.86" y2="66.04" width="0.1524" layer="91"/>
<pinref part="D1" gate="G$1" pin="C"/>
<wire x1="12.7" y1="63.5" x2="12.7" y2="88.9" width="0.1524" layer="91"/>
<junction x="12.7" y="88.9"/>
<label x="2.54" y="91.44" size="1.778" layer="95"/>
</segment>
<segment>
<pinref part="IN" gate="G$1" pin="1"/>
<wire x1="-53.34" y1="104.14" x2="-63.5" y2="104.14" width="0.1524" layer="91"/>
<label x="-63.5" y="104.14" size="1.778" layer="95"/>
</segment>
<segment>
<pinref part="OUT" gate="G$1" pin="1"/>
<wire x1="-53.34" y1="86.36" x2="-63.5" y2="86.36" width="0.1524" layer="91"/>
<label x="-63.5" y="86.36" size="1.778" layer="95"/>
</segment>
<segment>
<pinref part="JP1" gate="A" pin="2"/>
<wire x1="-53.34" y1="132.08" x2="-63.5" y2="132.08" width="0.1524" layer="91"/>
<label x="-63.5" y="132.08" size="1.778" layer="95"/>
</segment>
</net>
<net name="N$2" class="0">
<segment>
<pinref part="LED1" gate="G$1" pin="C"/>
<pinref part="T1" gate="G$1" pin="C"/>
<wire x1="2.54" y1="55.88" x2="2.54" y2="43.18" width="0.1524" layer="91"/>
<pinref part="D1" gate="G$1" pin="A"/>
<wire x1="2.54" y1="43.18" x2="12.7" y2="43.18" width="0.1524" layer="91"/>
<wire x1="12.7" y1="43.18" x2="12.7" y2="58.42" width="0.1524" layer="91"/>
<junction x="2.54" y="43.18"/>
<pinref part="K1" gate="1" pin="1"/>
<wire x1="12.7" y1="43.18" x2="22.86" y2="43.18" width="0.1524" layer="91"/>
<wire x1="22.86" y1="43.18" x2="22.86" y2="55.88" width="0.1524" layer="91"/>
<junction x="12.7" y="43.18"/>
</segment>
</net>
<net name="N$3" class="0">
<segment>
<pinref part="R2" gate="G$1" pin="2"/>
<pinref part="R3" gate="G$1" pin="2"/>
<wire x1="-10.16" y1="38.1" x2="-7.62" y2="38.1" width="0.1524" layer="91"/>
<pinref part="T1" gate="G$1" pin="B"/>
<wire x1="-7.62" y1="38.1" x2="-2.54" y2="38.1" width="0.1524" layer="91"/>
<junction x="-7.62" y="38.1"/>
</segment>
</net>
<net name="GND" class="0">
<segment>
<pinref part="R3" gate="G$1" pin="1"/>
<wire x1="-7.62" y1="27.94" x2="-7.62" y2="25.4" width="0.1524" layer="91"/>
<label x="-7.62" y="15.24" size="1.778" layer="95"/>
<pinref part="T1" gate="G$1" pin="E"/>
<wire x1="-7.62" y1="25.4" x2="-7.62" y2="20.32" width="0.1524" layer="91"/>
<wire x1="-7.62" y1="25.4" x2="2.54" y2="25.4" width="0.1524" layer="91"/>
<wire x1="2.54" y1="25.4" x2="2.54" y2="33.02" width="0.1524" layer="91"/>
<junction x="-7.62" y="25.4"/>
</segment>
<segment>
<pinref part="IN" gate="G$1" pin="2"/>
<wire x1="-53.34" y1="101.6" x2="-63.5" y2="101.6" width="0.1524" layer="91"/>
<label x="-63.5" y="101.6" size="1.778" layer="95"/>
</segment>
<segment>
<pinref part="OUT" gate="G$1" pin="2"/>
<wire x1="-53.34" y1="83.82" x2="-63.5" y2="83.82" width="0.1524" layer="91"/>
<label x="-63.5" y="83.82" size="1.778" layer="95"/>
</segment>
<segment>
<pinref part="JP1" gate="A" pin="3"/>
<wire x1="-53.34" y1="129.54" x2="-63.5" y2="129.54" width="0.1524" layer="91"/>
<label x="-63.5" y="129.54" size="1.778" layer="95"/>
</segment>
</net>
<net name="SINAL" class="0">
<segment>
<pinref part="R2" gate="G$1" pin="1"/>
<wire x1="-20.32" y1="38.1" x2="-27.94" y2="38.1" width="0.1524" layer="91"/>
<label x="-30.48" y="38.1" size="1.778" layer="95"/>
</segment>
<segment>
<pinref part="JP1" gate="A" pin="1"/>
<wire x1="-53.34" y1="134.62" x2="-63.5" y2="134.62" width="0.1524" layer="91"/>
<label x="-63.5" y="134.62" size="1.778" layer="95"/>
</segment>
</net>
<net name="VIN" class="0">
<segment>
<pinref part="K1" gate="2" pin="S"/>
<wire x1="50.8" y1="58.42" x2="50.8" y2="48.26" width="0.1524" layer="91"/>
<label x="50.8" y="45.72" size="1.778" layer="95"/>
</segment>
<segment>
<pinref part="CARGA" gate="-2" pin="KL"/>
<wire x1="83.82" y1="55.88" x2="83.82" y2="63.5" width="0.1524" layer="91"/>
<label x="78.74" y="63.5" size="1.778" layer="95"/>
</segment>
</net>
<net name="FONTE+" class="0">
<segment>
<pinref part="K1" gate="2" pin="P"/>
<pinref part="FONTE" gate="-2" pin="KL"/>
<wire x1="45.72" y1="66.04" x2="45.72" y2="78.74" width="0.1524" layer="91"/>
<label x="48.26" y="71.12" size="1.778" layer="95"/>
</segment>
</net>
<net name="FONTE-" class="0">
<segment>
<pinref part="CARGA" gate="-1" pin="KL"/>
<pinref part="FONTE" gate="-1" pin="KL"/>
<wire x1="83.82" y1="48.26" x2="83.82" y2="40.64" width="0.1524" layer="91"/>
<label x="83.82" y="45.72" size="1.778" layer="95" rot="R180"/>
</segment>
</net>
</nets>
</sheet>
</sheets>
</schematic>
</drawing>
<compatibility>
<note version="8.2" severity="warning">
Since Version 8.2, Eagle supports online libraries. The ids
of those online libraries will not be understood (or retained)
with this version.
</note>
</compatibility>
</eagle>
